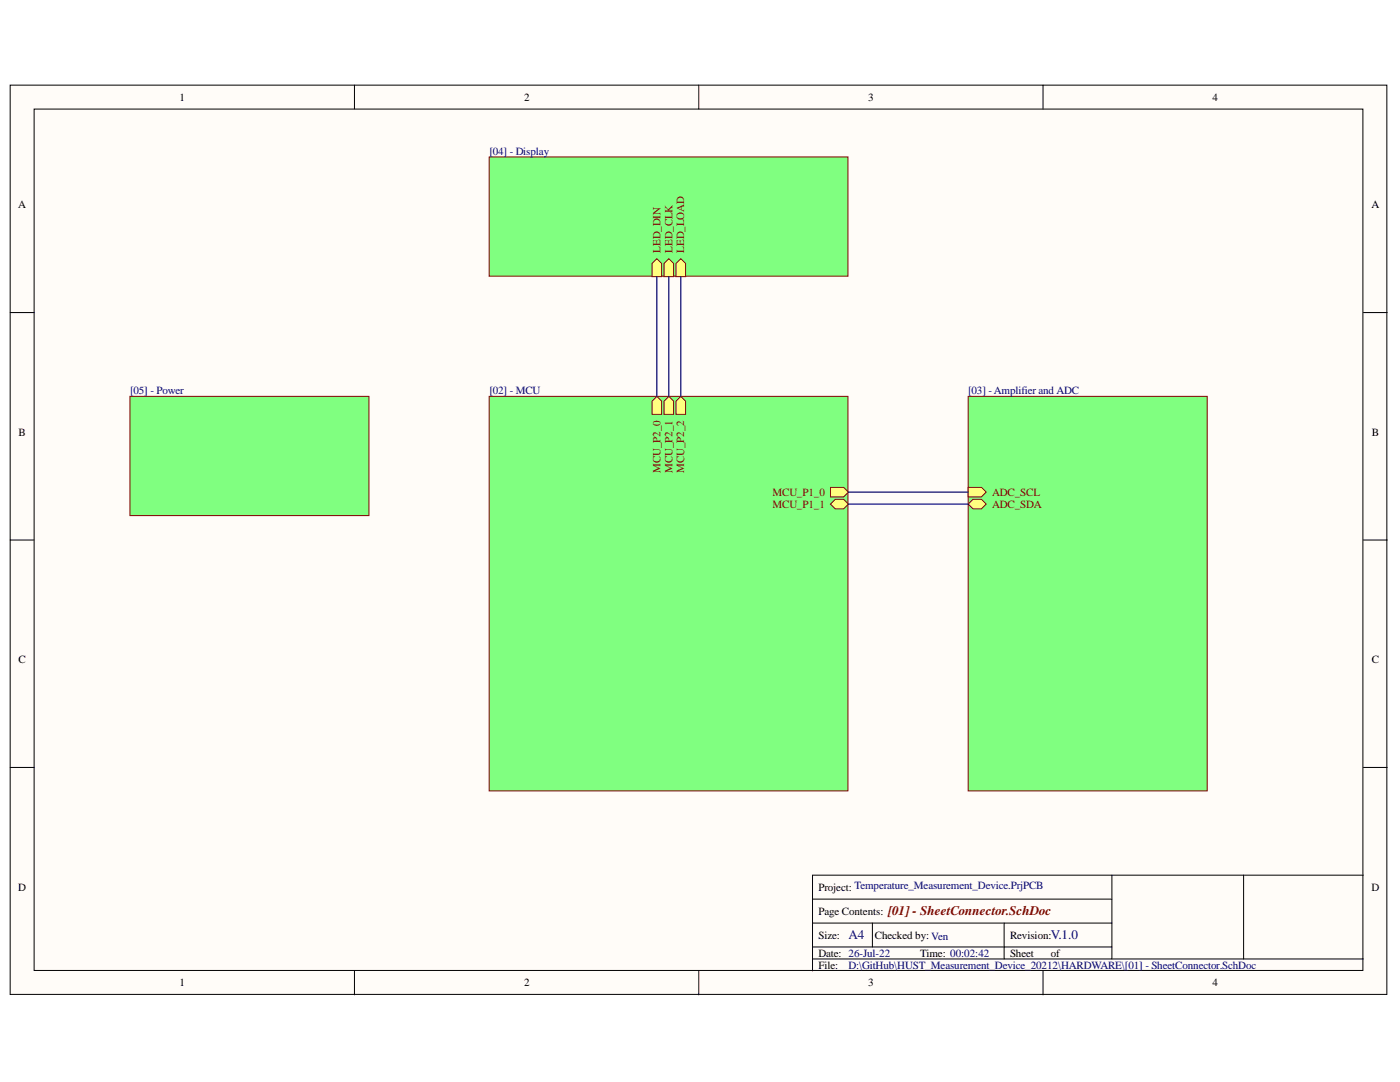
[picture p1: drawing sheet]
<svg xmlns="http://www.w3.org/2000/svg" width="279mm" height="216mm" viewBox="0 0 279 216" stroke-linecap="round" stroke-linejoin="round" font-family="sans-serif">
<g fill="#fffcf8" stroke="#000" stroke-width=".2">
<path d="M2 17h274.8v181.4h-274.8z"/>
<path d="M6.8 21.8h265.2v171.8h-265.2z"/>
</g>
<g fill="none" stroke="#000" stroke-width=".2">
<path d="M70.7 17v4.8M139.5 17v4.8M208.2 17v4.8M2 62.4h4.8M272.1 62.4h4.8M2 107.8h4.8M272.1 107.8h4.8M2 153.1h4.8M272.1 153.1h4.8M162.2 179.4h59.7M221.9 174.6v16.8M248.2 174.6h-86v19.1"/>
<path d="M272.1 174.6h-23.9v16.8M70.7 193.7v4.8M139.5 193.7v4.8M162.2 184.2h59.7M162.2 191.4h109.9M162.2 189h59.7M174.1 184.2v4.8M200.4 184.2v7.2M208.2 193.7v4.8"/>
</g>
<g fill="#80ff80" stroke="#800000" stroke-width=".2">
<path d="M25.9 79.1h47.7v23.8h-47.7z"/>
<path d="M97.6 79.1h71.6v78.7h-71.6z"/>
</g>
<path d="M132.5 80l1-.9 .9 .9v2.7h-1.9z" fill-rule="evenodd" fill="#ffff80"/>
<path d="M132.5 80l1-.9 .9 .9v2.7h-1.9z" fill="none" stroke="#800000" stroke-width=".2"/>
<path d="M130.1 80l1-.9 .9 .9v2.7h-1.9z" fill-rule="evenodd" fill="#ffff80"/>
<path d="M130.1 80l1-.9 .9 .9v2.7h-1.9z" fill="none" stroke="#800000" stroke-width=".2"/>
<path d="M134.9 80l1-.9 .9 .9v2.7h-1.9z" fill-rule="evenodd" fill="#ffff80"/>
<path d="M134.9 80l1-.9 .9 .9v2.7h-1.9z" fill="none" stroke="#800000" stroke-width=".2"/>
<path d="M165.7 97.2h2.7l.9 1-.9 1h-2.7z" fill-rule="evenodd" fill="#ffff80"/>
<path d="M165.7 97.2h2.7l.9 1-.9 1h-2.7z" fill="none" stroke="#800000" stroke-width=".2"/>
<path d="M165.7 100.6l1-1h1.7l.9 1-.9 .9h-1.7z" fill-rule="evenodd" fill="#ffff80"/>
<path d="M165.7 100.6l1-1h1.7l.9 1-.9 .9h-1.7z" fill="none" stroke="#800000" stroke-width=".2"/>
<path d="M97.6 31.3h71.6v23.8h-71.6z" fill="#80ff80" stroke="#800000" stroke-width=".2"/>
<path d="M130.1 52.6l1-1 .9 1v2.6h-1.9z" fill-rule="evenodd" fill="#ffff80"/>
<path d="M130.1 52.6l1-1 .9 1v2.6h-1.9z" fill="none" stroke="#800000" stroke-width=".2"/>
<path d="M132.5 52.6l1-1 .9 1v2.6h-1.9z" fill-rule="evenodd" fill="#ffff80"/>
<path d="M132.5 52.6l1-1 .9 1v2.6h-1.9z" fill="none" stroke="#800000" stroke-width=".2"/>
<path d="M134.9 52.6l1-1 .9 1v2.6h-1.9z" fill-rule="evenodd" fill="#ffff80"/>
<path d="M134.9 52.6l1-1 .9 1v2.6h-1.9z" fill="none" stroke="#800000" stroke-width=".2"/>
<path d="M193.2 79.1h47.7v78.7h-47.7z" fill="#80ff80" stroke="#800000" stroke-width=".2"/>
<path d="M193.2 97.2h2.7l.9 1-.9 1h-2.7z" fill-rule="evenodd" fill="#ffff80"/>
<path d="M193.2 97.2h2.7l.9 1-.9 1h-2.7z" fill="none" stroke="#800000" stroke-width=".2"/>
<path d="M193.2 100.6l1-1h1.7l.9 1-.9 .9h-1.7z" fill-rule="evenodd" fill="#ffff80"/>
<path d="M193.2 100.6l1-1h1.7l.9 1-.9 .9h-1.7z" fill="none" stroke="#800000" stroke-width=".2"/>
<path d="M131.1 55.2v23.9M133.5 55.2v23.9M135.9 55.2v23.9M169.3 98.2h23.9M169.3 100.6h23.9" fill="none" stroke="#000080" stroke-width=".24"/>
<text font-size="2.6" fill="#800000" x="177.2" y="182.6">[01] - SheetConnector.SchDoc</text>
<g font-size="2.6" fill="#000080">
<text x="169.4" y="187.4">A4</text>
<text x="209.7" y="187.4">V.1.0</text>
</g>
<g font-size="2.2">
<text x="35.9" y="20.1">1</text>
<text x="104.6" y="20.1">2</text>
<text x="173.2" y="20.1">3</text>
<text x="242" y="20.1">4</text>
<text x="3.6" y="41.6">A</text>
<text x="273.7" y="41.6">A</text>
<text x="3.7" y="87">B</text>
<text x="273.8" y="87">B</text>
<text x="3.7" y="132.3">C</text>
<text x="273.8" y="132.3">C</text>
<text x="3.6" y="177.7">D</text>
<text x="163.4" y="177.7">Project: Temperature_Measurement_Device.PrjPCB</text>
<text x="273.7" y="177.7">D</text>
<text x="163.4" y="182.5">Page Contents:</text>
<text x="163.4" y="187.3">Size:</text>
<text x="163.4" y="190.9">Date: 26-Jul-22</text>
<text x="174.6" y="187.3">Checked by: Ven</text>
<text x="183.6" y="190.9">Time: 00:02:42</text>
<text x="201.6" y="187.3">Revision:</text>
<text x="201.6" y="190.9">Sheet</text>
<text x="209.7" y="190.9">of</text>
<text x="35.9" y="196.8">1</text>
<text x="104.6" y="196.8">2</text>
<text x="163.4" y="193.3">File:</text>
<text x="173.2" y="196.8">3</text>
<text x="242" y="196.8">4</text>
</g>
<g font-size="2.2" fill="#000080">
<text x="97.7" y="30.9">[04] - Display</text>
<text x="26" y="78.6">[05] - Power</text>
<text x="97.7" y="78.6">[02] - MCU</text>
<text x="193.2" y="78.6">[03] -Amplifier and ADC</text>
<text x="169.4" y="193.3">D:\GitHub\HUST_Measurement_Device_20212\HARDWARE\[01] - SheetConnector.SchDoc</text>
</g>
<g font-size="2.2" fill="#800000">
<text x="131.8" y="50.5" transform="rotate(-90 131.8 50.5)">LED_DIN</text>
<text x="134.2" y="50.5" transform="rotate(-90 134.2 50.5)">LED_CLK</text>
<text x="136.6" y="50.5" transform="rotate(-90 136.6 50.5)">LED_LOAD</text>
<text x="131.8" y="94.3" transform="rotate(-90 131.8 94.3)">MCU_P2_0</text>
<text x="134.2" y="94.3" transform="rotate(-90 134.2 94.3)">MCU_P2_1</text>
<text x="136.6" y="94.3" transform="rotate(-90 136.6 94.3)">MCU_P2_2</text>
<text x="154.1" y="99">MCU_P1_0</text>
<text x="154.1" y="101.3">MCU_P1_1</text>
<text x="198" y="99">ADC_SCL</text>
<text x="198" y="101.3">ADC_SDA</text>
</g>
</svg>
